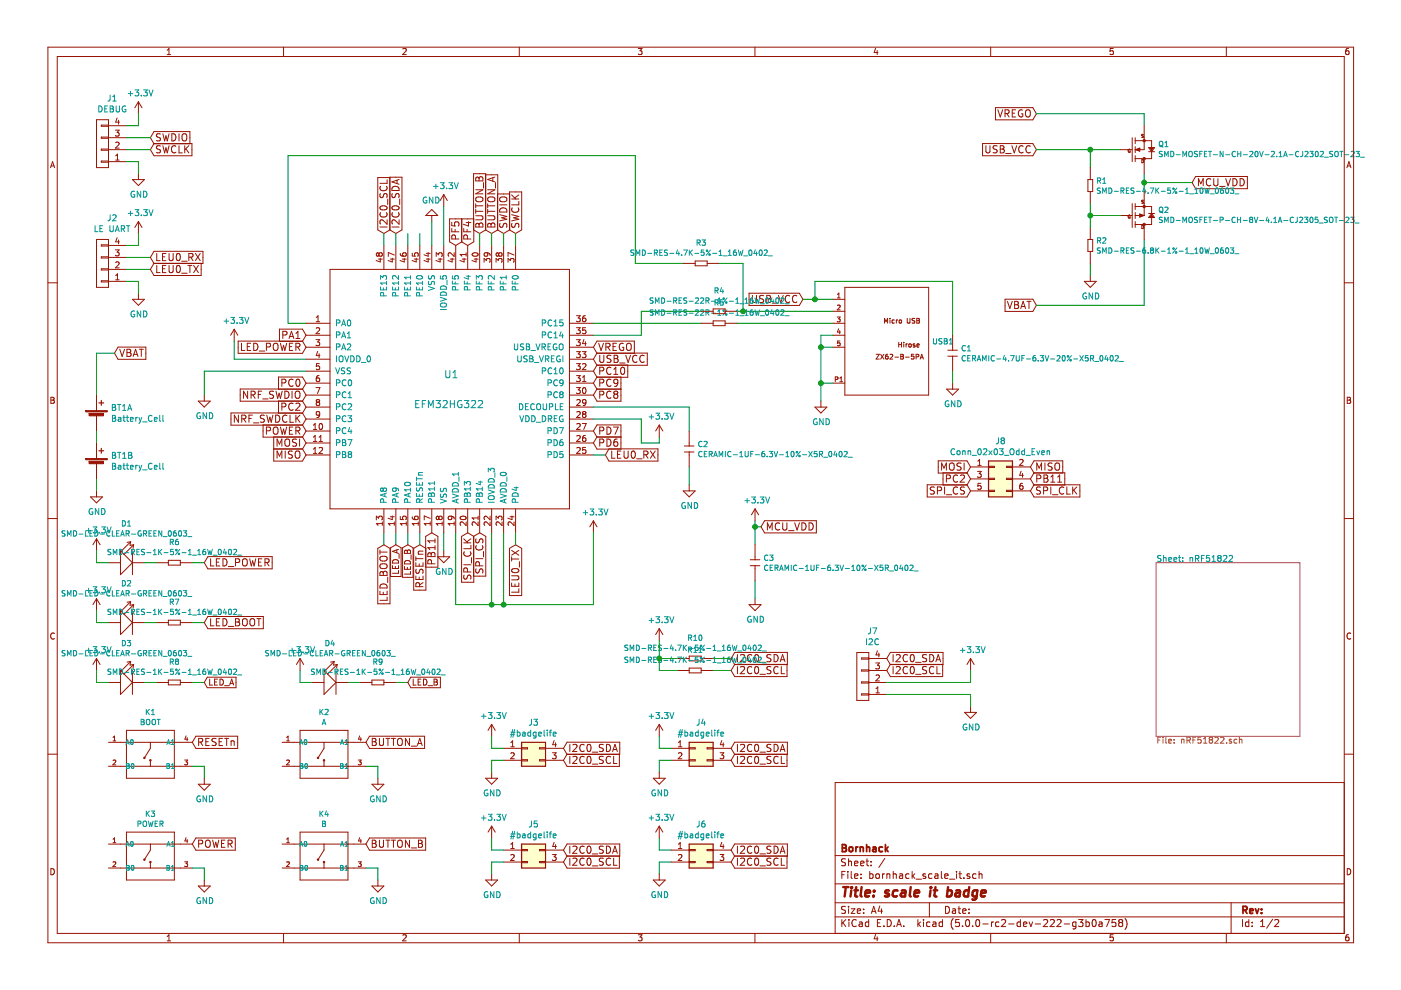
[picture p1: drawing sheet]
EESchema Schematic File Version 4
LIBS:bornhack_scale_it-cache
EELAYER 26 0
EELAYER END
$Descr A4 11693 8268
encoding utf-8
Sheet 1 2
Title "scale it badge"
Date ""
Rev ""
Comp "Bornhack"
Comment1 ""
Comment2 ""
Comment3 ""
Comment4 ""
$EndDescr
$Comp
L bornhack_scale_it-rescue:EFM32HG322 U1
U 1 1
P 3750 3250
F 0 "U1" H 3700 3375 60  0000 L CNN
F 1 "EFM32HG322" H 3450 3125 60  0000 L CNN
F 2 "Housings_QFP:TQFP-48_7x7mm_Pitch0.5mm" H 3750 3250 60  0001 C CNN
F 3 "" H 3750 3250 60  0000 C CNN
	1    3750 3250
	1    0    0    -1  
$EndComp
$Comp
L bornhack_scale_it-rescue:+3.3V #PWR014
U 1 1
P 6300 4350
F 0 "#PWR014" H 6300 4200 50  0001 C CNN
F 1 "+3.3V" H 6315 4523 50  0000 C CNN
F 2 "" H 6300 4350 50  0000 C CNN
F 3 "" H 6300 4350 50  0000 C CNN
	1    6300 4350
	1    0    0    -1  
$EndComp
$Comp
L bornhack_scale_it-rescue:GND #PWR017
U 1 1
P 6300 5000
F 0 "#PWR017" H 6300 4750 50  0001 C CNN
F 1 "GND" H 6305 4827 50  0000 C CNN
F 2 "" H 6300 5000 50  0000 C CNN
F 3 "" H 6300 5000 50  0000 C CNN
	1    6300 5000
	1    0    0    -1  
$EndComp
$Comp
L bornhack_scale_it-rescue:GND #PWR013
U 1 1
P 5750 4050
F 0 "#PWR013" H 5750 3800 50  0001 C CNN
F 1 "GND" H 5755 3877 50  0000 C CNN
F 2 "" H 5750 4050 50  0000 C CNN
F 3 "" H 5750 4050 50  0000 C CNN
	1    5750 4050
	1    0    0    -1  
$EndComp
$Comp
L bornhack_scale_it-rescue:GND #PWR09
U 1 1
P 7950 3200
F 0 "#PWR09" H 7950 2950 50  0001 C CNN
F 1 "GND" H 7955 3027 50  0000 C CNN
F 2 "" H 7950 3200 50  0000 C CNN
F 3 "" H 7950 3200 50  0000 C CNN
	1    7950 3200
	1    0    0    -1  
$EndComp
Text GLabel 4950 3000 2    60   Input ~ 0
USB_VCC
Text GLabel 6700 2500 0    60   Input ~ 0
USB_VCC
$Comp
L bornhack_scale_it-rescue:+3.3V #PWR08
U 1 1
P 1950 2850
F 0 "#PWR08" H 1950 2700 50  0001 C CNN
F 1 "+3.3V" H 1965 3023 50  0000 C CNN
F 2 "" H 1950 2850 50  0000 C CNN
F 3 "" H 1950 2850 50  0000 C CNN
	1    1950 2850
	1    0    0    -1  
$EndComp
$Comp
L bornhack_scale_it-rescue:GND #PWR010
U 1 1
P 1700 3300
F 0 "#PWR010" H 1700 3050 50  0001 C CNN
F 1 "GND" H 1705 3127 50  0000 C CNN
F 2 "" H 1700 3300 50  0000 C CNN
F 3 "" H 1700 3300 50  0000 C CNN
	1    1700 3300
	1    0    0    -1  
$EndComp
$Comp
L bornhack_scale_it-rescue:+3.3V #PWR03
U 1 1
P 3700 1725
F 0 "#PWR03" H 3700 1575 50  0001 C CNN
F 1 "+3.3V" H 3715 1898 50  0000 C CNN
F 2 "" H 3700 1725 50  0000 C CNN
F 3 "" H 3700 1725 50  0000 C CNN
	1    3700 1725
	1    0    0    -1  
$EndComp
$Comp
L bornhack_scale_it-rescue:GND #PWR04
U 1 1
P 3600 1850
F 0 "#PWR04" H 3600 1600 50  0001 C CNN
F 1 "GND" H 3605 1677 50  0000 C CNN
F 2 "" H 3600 1850 50  0000 C CNN
F 3 "" H 3600 1850 50  0000 C CNN
	1    3600 1850
	-1   0    0    1   
$EndComp
$Comp
L bornhack_scale_it-rescue:GND #PWR016
U 1 1
P 3700 4600
F 0 "#PWR016" H 3700 4350 50  0001 C CNN
F 1 "GND" H 3705 4427 50  0000 C CNN
F 2 "" H 3700 4600 50  0000 C CNN
F 3 "" H 3700 4600 50  0000 C CNN
	1    3700 4600
	1    0    0    -1  
$EndComp
$Comp
L bornhack_scale_it-rescue:+3.3V #PWR015
U 1 1
P 4950 4450
F 0 "#PWR015" H 4950 4300 50  0001 C CNN
F 1 "+3.3V" H 4965 4623 50  0000 C CNN
F 2 "" H 4950 4450 50  0000 C CNN
F 3 "" H 4950 4450 50  0000 C CNN
	1    4950 4450
	1    0    0    -1  
$EndComp
Text GLabel 3500 4550 3    60   Input ~ 0
RESETn
$Comp
L bornhack_scale_it-rescue:+3.3V #PWR012
U 1 1
P 5500 3650
F 0 "#PWR012" H 5500 3500 50  0001 C CNN
F 1 "+3.3V" H 5515 3823 50  0000 C CNN
F 2 "" H 5500 3650 50  0000 C CNN
F 3 "" H 5500 3650 50  0000 C CNN
	1    5500 3650
	1    0    0    -1  
$EndComp
$Comp
L bornhack_scale_it-rescue:GND #PWR023
U 1 1
P 1700 6500
F 0 "#PWR023" H 1700 6250 50  0001 C CNN
F 1 "GND" H 1705 6327 50  0000 C CNN
F 2 "" H 1700 6500 50  0000 C CNN
F 3 "" H 1700 6500 50  0000 C CNN
	1    1700 6500
	1    0    0    -1  
$EndComp
Text GLabel 1600 6200 2    60   Input ~ 0
RESETn
Text GLabel 2550 3600 0    60   Input ~ 0
POWER
Text GLabel 1600 7050 2    60   Input ~ 0
POWER
$Comp
L bornhack_scale_it-rescue:GND #PWR029
U 1 1
P 1700 7350
F 0 "#PWR029" H 1700 7100 50  0001 C CNN
F 1 "GND" H 1705 7177 50  0000 C CNN
F 2 "" H 1700 7350 50  0000 C CNN
F 3 "" H 1700 7350 50  0000 C CNN
	1    1700 7350
	1    0    0    -1  
$EndComp
Text GLabel 3050 6200 2    60   Input ~ 0
BUTTON_A
Text GLabel 3050 7050 2    60   Input ~ 0
BUTTON_B
$Comp
L bornhack_scale_it-rescue:GND #PWR06
U 1 1
P 9100 2300
F 0 "#PWR06" H 9100 2050 50  0001 C CNN
F 1 "GND" H 9105 2127 50  0000 C CNN
F 2 "" H 9100 2300 50  0000 C CNN
F 3 "" H 9100 2300 50  0000 C CNN
	1    9100 2300
	1    0    0    -1  
$EndComp
Text GLabel 9950 1525 2    60   Input ~ 0
MCU_VDD
Text GLabel 8650 1250 0    60   Input ~ 0
USB_VCC
Text GLabel 4950 2900 2    60   Input ~ 0
VREGO
Text GLabel 8650 950  0    60   Input ~ 0
VREGO
Text GLabel 8650 2550 0    60   Input ~ 0
VBAT
Text GLabel 6350 4400 2    60   Input ~ 0
MCU_VDD
Text GLabel 4300 1950 1    60   Input ~ 0
SWCLK
Text GLabel 4200 1950 1    60   Input ~ 0
SWDIO
Text GLabel 3200 1950 1    60   Input ~ 0
I2C0_SCL
Text GLabel 3300 1950 1    60   Input ~ 0
I2C0_SDA
Text GLabel 5050 3800 2    60   Input ~ 0
LEU0_RX
Text GLabel 4300 4550 3    60   Input ~ 0
LEU0_TX
Wire Wire Line
	6300 4350 6300 4400
Wire Wire Line
	6300 5000 6300 4850
Wire Wire Line
	4950 3400 5750 3400
Wire Wire Line
	5750 3400 5750 3600
Wire Wire Line
	5750 3900 5750 4050
Wire Wire Line
	7950 3100 7950 3200
Wire Wire Line
	7950 2800 7950 2350
Wire Wire Line
	7950 2350 6800 2350
Wire Wire Line
	6800 2350 6800 2500
Wire Wire Line
	6700 2500 6800 2500
Connection ~ 6800 2500
Wire Wire Line
	5850 2600 5350 2600
Wire Wire Line
	2550 3000 1950 3000
Wire Wire Line
	1950 3000 1950 2850
Wire Wire Line
	3600 1850 3600 2050
Wire Wire Line
	3700 1725 3700 2050
Wire Wire Line
	3700 4450 3700 4600
Wire Wire Line
	3500 4450 3500 4550
Wire Wire Line
	4950 3500 5350 3500
Wire Wire Line
	6200 2200 6000 2200
Wire Wire Line
	5700 2200 5300 2200
Wire Wire Line
	5300 2200 5300 1300
Wire Wire Line
	5300 1300 2400 1300
Wire Wire Line
	2400 1300 2400 2700
Wire Wire Line
	2400 2700 2550 2700
Wire Wire Line
	9550 1450 9550 1525
Wire Wire Line
	9550 950  8650 950 
Wire Wire Line
	9100 2200 9100 2300
Wire Wire Line
	9550 1525 9950 1525
Connection ~ 9550 1525
Wire Wire Line
	9550 2000 9550 2550
Wire Wire Line
	9550 2550 8650 2550
Wire Wire Line
	6300 4400 6350 4400
Connection ~ 6300 4400
Wire Wire Line
	9550 950  9550 1050
Wire Wire Line
	9100 1400 9100 1250
Wire Wire Line
	4200 1950 4200 2050
Wire Wire Line
	4300 1950 4300 2050
Wire Wire Line
	3300 1950 3300 2050
Wire Wire Line
	3200 1950 3200 2050
Wire Wire Line
	5350 3500 5350 3700
Wire Wire Line
	5350 3700 5500 3700
Wire Wire Line
	5500 3700 5500 3650
Wire Wire Line
	5050 3800 4950 3800
Wire Wire Line
	4300 4450 4300 4550
Wire Wire Line
	4950 4450 4950 5050
Wire Wire Line
	4950 5050 4200 5050
Wire Wire Line
	3800 5050 3800 4450
Wire Wire Line
	4100 4450 4100 5050
Connection ~ 4100 5050
Wire Wire Line
	4200 4450 4200 5050
Connection ~ 4200 5050
Text GLabel 3200 4550 3    60   Input ~ 0
LED_BOOT
Wire Wire Line
	3200 4550 3200 4450
Wire Wire Line
	3300 4550 3300 4450
Wire Wire Line
	3400 4550 3400 4450
Text GLabel 4100 1950 1    60   Input ~ 0
BUTTON_A
Text GLabel 4000 1950 1    60   Input ~ 0
BUTTON_B
Wire Wire Line
	4000 1950 4000 2050
Wire Wire Line
	4100 1950 4100 2050
$Comp
L bornhack_scale_it-rescue:CONN_01X04 J1
U 1 1
P 850 1200
F 0 "J1" H 769 825 50  0000 C CNN
F 1 "DEBUG" H 769 916 50  0000 C CNN
F 2 "Pin_Headers:Pin_Header_Straight_1x04_Pitch2.54mm" H 850 1200 50  0001 C CNN
F 3 "" H 850 1200 50  0001 C CNN
	1    850  1200
	-1   0    0    1   
$EndComp
$Comp
L bornhack_scale_it-rescue:GND #PWR02
U 1 1
P 1150 1450
F 0 "#PWR02" H 1150 1200 50  0001 C CNN
F 1 "GND" H 1155 1277 50  0000 C CNN
F 2 "" H 1150 1450 50  0000 C CNN
F 3 "" H 1150 1450 50  0000 C CNN
	1    1150 1450
	1    0    0    -1  
$EndComp
$Comp
L bornhack_scale_it-rescue:+3.3V #PWR01
U 1 1
P 1150 950
F 0 "#PWR01" H 1150 800 50  0001 C CNN
F 1 "+3.3V" H 1165 1123 50  0000 C CNN
F 2 "" H 1150 950 50  0000 C CNN
F 3 "" H 1150 950 50  0000 C CNN
	1    1150 950 
	1    0    0    -1  
$EndComp
Text GLabel 1250 1250 2    60   Input ~ 0
SWCLK
Text GLabel 1250 1150 2    60   Input ~ 0
SWDIO
Wire Wire Line
	1250 1150 1050 1150
Wire Wire Line
	1050 1250 1250 1250
Wire Wire Line
	1050 1350 1150 1350
Wire Wire Line
	1150 1350 1150 1450
Wire Wire Line
	1150 950  1150 1050
Wire Wire Line
	1150 1050 1050 1050
$Comp
L bornhack_scale_it-rescue:GND #PWR018
U 1 1
P 800 4100
F 0 "#PWR018" H 800 3850 50  0001 C CNN
F 1 "GND" H 805 3927 50  0000 C CNN
F 2 "" H 800 4100 50  0000 C CNN
F 3 "" H 800 4100 50  0000 C CNN
	1    800  4100
	1    0    0    -1  
$EndComp
Wire Wire Line
	800  4000 800  4100
Wire Wire Line
	800  3600 800  3700
Text GLabel 950  2950 2    60   Input ~ 0
VBAT
$Comp
L bornhack_scale_it-rescue:GND #PWR011
U 1 1
P 6850 3350
F 0 "#PWR011" H 6850 3100 50  0001 C CNN
F 1 "GND" H 6855 3177 50  0000 C CNN
F 2 "" H 6850 3350 50  0000 C CNN
F 3 "" H 6850 3350 50  0000 C CNN
	1    6850 3350
	1    0    0    -1  
$EndComp
Wire Wire Line
	6950 2800 6850 2800
Wire Wire Line
	6850 2800 6850 2900
Wire Wire Line
	6950 2900 6850 2900
Connection ~ 6850 2900
Text GLabel 2550 2800 0    60   Input ~ 0
PA1
Text GLabel 2550 3200 0    60   Input ~ 0
PC0
Text GLabel 2550 3300 0    60   Input ~ 0
NRF_SWDIO
Text GLabel 2550 3400 0    60   Input ~ 0
PC2
Text GLabel 2550 3500 0    60   Input ~ 0
NRF_SWDCLK
Text GLabel 2550 2900 0    60   Input ~ 0
LED_POWER
Text GLabel 4000 4450 3    60   Input ~ 0
SPI_CS
Text GLabel 4950 3700 2    60   Input ~ 0
PD6
Text GLabel 4950 3600 2    60   Input ~ 0
PD7
Text GLabel 4950 3300 2    60   Input ~ 0
PC8
Text GLabel 4950 3200 2    60   Input ~ 0
PC9
Text GLabel 4950 3100 2    60   Input ~ 0
PC10
$Comp
L bornhack_scale_it-rescue:CONN_01X04 J2
U 1 1
P 850 2200
F 0 "J2" H 769 1825 50  0000 C CNN
F 1 "LE UART" H 769 1916 50  0000 C CNN
F 2 "Pin_Headers:Pin_Header_Straight_1x04_Pitch2.54mm" H 850 2200 50  0001 C CNN
F 3 "" H 850 2200 50  0001 C CNN
	1    850  2200
	-1   0    0    1   
$EndComp
$Comp
L bornhack_scale_it-rescue:GND #PWR07
U 1 1
P 1150 2450
F 0 "#PWR07" H 1150 2200 50  0001 C CNN
F 1 "GND" H 1155 2277 50  0000 C CNN
F 2 "" H 1150 2450 50  0000 C CNN
F 3 "" H 1150 2450 50  0000 C CNN
	1    1150 2450
	1    0    0    -1  
$EndComp
$Comp
L bornhack_scale_it-rescue:+3.3V #PWR05
U 1 1
P 1150 1950
F 0 "#PWR05" H 1150 1800 50  0001 C CNN
F 1 "+3.3V" H 1165 2123 50  0000 C CNN
F 2 "" H 1150 1950 50  0000 C CNN
F 3 "" H 1150 1950 50  0000 C CNN
	1    1150 1950
	1    0    0    -1  
$EndComp
Wire Wire Line
	1250 2150 1050 2150
Wire Wire Line
	1050 2250 1250 2250
Wire Wire Line
	1050 2350 1150 2350
Wire Wire Line
	1150 2350 1150 2450
Wire Wire Line
	1150 1950 1150 2050
Wire Wire Line
	1150 2050 1050 2050
Text GLabel 1250 2150 2    60   Input ~ 0
LEU0_RX
Text GLabel 1250 2250 2    60   Input ~ 0
LEU0_TX
$Comp
L bornhack_scale_it-rescue:GND #PWR021
U 1 1
P 4100 6450
F 0 "#PWR021" H 4100 6200 50  0001 C CNN
F 1 "GND" H 4105 6277 50  0000 C CNN
F 2 "" H 4100 6450 50  0000 C CNN
F 3 "" H 4100 6450 50  0000 C CNN
	1    4100 6450
	1    0    0    -1  
$EndComp
$Comp
L bornhack_scale_it-rescue:+3.3V #PWR019
U 1 1
P 4100 6150
F 0 "#PWR019" H 4100 6000 50  0001 C CNN
F 1 "+3.3V" H 4115 6323 50  0000 C CNN
F 2 "" H 4100 6150 50  0000 C CNN
F 3 "" H 4100 6150 50  0000 C CNN
	1    4100 6150
	1    0    0    -1  
$EndComp
Text GLabel 4700 6350 2    60   Input ~ 0
I2C0_SCL
Text GLabel 4700 6250 2    60   Input ~ 0
I2C0_SDA
Wire Wire Line
	950  2950 800  2950
Wire Wire Line
	800  2950 800  3300
Wire Wire Line
	6950 2700 6150 2700
Wire Wire Line
	6150 2600 6200 2600
Wire Wire Line
	6200 2200 6200 2600
Connection ~ 6200 2600
Wire Wire Line
	5850 2700 4950 2700
Wire Wire Line
	5350 2600 5350 2800
Wire Wire Line
	5350 2800 4950 2800
Wire Wire Line
	3400 1950 3400 2050
Wire Wire Line
	3500 1950 3500 2050
Text GLabel 3800 2050 1    60   Input ~ 0
PF5
Text GLabel 3900 2050 1    60   Input ~ 0
PF4
Wire Wire Line
	6800 2500 6950 2500
Wire Wire Line
	9550 1525 9550 1600
Wire Wire Line
	6300 4400 6300 4550
Wire Wire Line
	9100 1250 8650 1250
Wire Wire Line
	4100 5050 3800 5050
Wire Wire Line
	4200 5050 4100 5050
Wire Wire Line
	6200 2600 6950 2600
$Comp
L Connector:Conn_02x02_Counter_Clockwise J3
U 1 1
P 4400 6250
F 0 "J3" H 4450 6467 50  0000 C CNN
F 1 "#badgelife" H 4450 6376 50  0000 C CNN
F 2 "Badgelife:ShittyAddon_M20-7810245_backmount" H 4400 6250 50  0001 C CNN
F 3 "~" H 4400 6250 50  0001 C CNN
	1    4400 6250
	1    0    0    -1  
$EndComp
Wire Wire Line
	4100 6150 4100 6250
Wire Wire Line
	4100 6250 4200 6250
Wire Wire Line
	4100 6450 4100 6350
Wire Wire Line
	4100 6350 4200 6350
$Comp
L Powersources:Battery_Cell BT1
U 1 1
P 800 3500
F 0 "BT1" H 918 3596 50  0000 L CNN
F 1 "Battery_Cell" H 918 3505 50  0000 L CNN
F 2 "Power:Double_AA_Battery_Holder_4_Pin" V 800 3560 50  0001 C CNN
F 3 "" V 800 3560 50  0001 C CNN
	1    800  3500
	1    0    0    -1  
$EndComp
$Comp
L Powersources:Battery_Cell BT1
U 2 1
P 800 3900
F 0 "BT1" H 918 3996 50  0000 L CNN
F 1 "Battery_Cell" H 918 3905 50  0000 L CNN
F 2 "Power:Double_AA_Battery_Holder_4_Pin" V 800 3960 50  0001 C CNN
F 3 "" V 800 3960 50  0001 C CNN
	2    800  3900
	1    0    0    -1  
$EndComp
$Sheet
S 9650 4700 1200 1450
U 5B328D3C
F0 "nRF51822" 50
F1 "nRF51822.sch" 50
$EndSheet
$Comp
L SeeedOPL-Connector-2016:MICRO-USB-SMD_ZX62-B-5PA_ USB1
U 1 1
P 7350 2900
F 0 "USB1" H 6923 2950 45  0000 R CNN
F 1 "MICRO-USB-SMD_ZX62-B-5PA_" H 7350 2900 45  0001 L BNN
F 2 "SeeedOPL-Connector-2016:MICRO-USB5+6P-SMD-0.65-AB" H 7350 2900 50  0001 C CNN
F 3 "" H 7350 2900 50  0001 C CNN
F 4 "ZX62-B-5PA" H 7380 3050 20  0001 C CNN "MPN"
F 5 "320010005" H 7380 3050 20  0001 C CNN "SKU"
	1    7350 2900
	-1   0    0    -1  
$EndComp
Wire Wire Line
	6850 2900 6850 3200
Wire Wire Line
	6950 3200 6850 3200
Connection ~ 6850 3200
Wire Wire Line
	6850 3200 6850 3350
$Comp
L SeeedOPL-Capacitor-2016:CERAMIC-4.7UF-6.3V-20%-X5R_0402_ C1
U 1 1
P 7950 2950
F 0 "C1" V 7908 3018 45  0000 L CNN
F 1 "CERAMIC-4.7UF-6.3V-20%-X5R_0402_" V 7992 3018 45  0000 L CNN
F 2 "SeeedOPL-Capacitor-2016:C0402" H 7950 2950 50  0001 C CNN
F 3 "" H 7950 2950 50  0001 C CNN
F 4 "CC0402MRX5R5BB475" H 7980 3100 20  0001 C CNN "MPN"
F 5 "302010019" H 7980 3100 20  0001 C CNN "SKU"
	1    7950 2950
	0    1    1    0   
$EndComp
$Comp
L SeeedOPL-Capacitor-2016:CERAMIC-1UF-6.3V-10%-X5R_0402_ C3
U 1 1
P 6300 4700
F 0 "C3" V 6258 4768 45  0000 L CNN
F 1 "CERAMIC-1UF-6.3V-10%-X5R_0402_" V 6342 4768 45  0000 L CNN
F 2 "SeeedOPL-Capacitor-2016:C0402" H 6300 4700 50  0001 C CNN
F 3 "" H 6300 4700 50  0001 C CNN
F 4 "CC0402KRX5R5BB105" H 6330 4850 20  0001 C CNN "MPN"
F 5 "302010003" H 6330 4850 20  0001 C CNN "SKU"
	1    6300 4700
	0    1    1    0   
$EndComp
$Comp
L SeeedOPL-Capacitor-2016:CERAMIC-1UF-6.3V-10%-X5R_0402_ C2
U 1 1
P 5750 3750
F 0 "C2" V 5708 3818 45  0000 L CNN
F 1 "CERAMIC-1UF-6.3V-10%-X5R_0402_" V 5792 3818 45  0000 L CNN
F 2 "SeeedOPL-Capacitor-2016:C0402" H 5750 3750 50  0001 C CNN
F 3 "" H 5750 3750 50  0001 C CNN
F 4 "CC0402KRX5R5BB105" H 5780 3900 20  0001 C CNN "MPN"
F 5 "302010003" H 5780 3900 20  0001 C CNN "SKU"
	1    5750 3750
	0    1    1    0   
$EndComp
$Comp
L SeeedOPL-Resistor-2016:SMD-RES-22R-1%-1_16W_0402_ R5
U 1 1
P 6000 2700
F 0 "R5" H 6000 2874 45  0000 C CNN
F 1 "SMD-RES-22R-1%-1_16W_0402_" H 6000 2790 45  0000 C CNN
F 2 "SeeedOPL-Resistor-2016:R0402" H 6000 2700 40  0001 C CNN
F 3 "" H 6000 2700 40  0001 C CNN
F 4 "RC0402FR-0722RL" H 6030 2850 20  0001 C CNN "MPN"
F 5 "301010052" H 6030 2850 20  0001 C CNN "SKU"
	1    6000 2700
	1    0    0    -1  
$EndComp
$Comp
L SeeedOPL-Resistor-2016:SMD-RES-22R-1%-1_16W_0402_ R4
U 1 1
P 6000 2600
F 0 "R4" H 6000 2774 45  0000 C CNN
F 1 "SMD-RES-22R-1%-1_16W_0402_" H 6000 2690 45  0000 C CNN
F 2 "SeeedOPL-Resistor-2016:R0402" H 6000 2600 40  0001 C CNN
F 3 "" H 6000 2600 40  0001 C CNN
F 4 "RC0402FR-0722RL" H 6030 2750 20  0001 C CNN "MPN"
F 5 "301010052" H 6030 2750 20  0001 C CNN "SKU"
	1    6000 2600
	1    0    0    -1  
$EndComp
$Comp
L SeeedOPL-Resistor-2016:SMD-RES-4.7K-5%-1_16W_0402_ R3
U 1 1
P 5850 2200
F 0 "R3" H 5850 2374 45  0000 C CNN
F 1 "SMD-RES-4.7K-5%-1_16W_0402_" H 5850 2290 45  0000 C CNN
F 2 "SeeedOPL-Resistor-2016:R0402" H 5850 2200 40  0001 C CNN
F 3 "" H 5850 2200 40  0001 C CNN
F 4 "RC0402JR-074K7L" H 5880 2350 20  0001 C CNN "MPN"
F 5 "301010010" H 5880 2350 20  0001 C CNN "SKU"
	1    5850 2200
	1    0    0    -1  
$EndComp
$Comp
L SeeedOPL-Switch-2016:SMD-SWITCH-TACTILE-SPST-NO_4P-D6.0MM_ K1
U 1 1
P 1250 6300
F 0 "K1" H 1250 6654 45  0000 C CNN
F 1 "BOOT" H 1250 6570 45  0000 C CNN
F 2 "SeeedOPL-Switch-2016:SW4-SMD-6.0X6.0X5.0MM" H 1250 6300 50  0001 C CNN
F 3 "" H 1250 6300 50  0001 C CNN
F 4 "DTSM-62K-S-V-T_R_SN431_" H 1280 6450 20  0001 C CNN "MPN"
F 5 "311020004" H 1280 6450 20  0001 C CNN "SKU"
	1    1250 6300
	1    0    0    -1  
$EndComp
Wire Wire Line
	1600 6400 1700 6400
Wire Wire Line
	1700 6400 1700 6500
$Comp
L SeeedOPL-Switch-2016:SMD-SWITCH-TACTILE-SPST-NO_4P-D6.0MM_ K3
U 1 1
P 1250 7150
F 0 "K3" H 1250 7504 45  0000 C CNN
F 1 "POWER" H 1250 7420 45  0000 C CNN
F 2 "SeeedOPL-Switch-2016:SW4-SMD-6.0X6.0X5.0MM" H 1250 7150 50  0001 C CNN
F 3 "" H 1250 7150 50  0001 C CNN
F 4 "DTSM-62K-S-V-T_R_SN431_" H 1280 7300 20  0001 C CNN "MPN"
F 5 "311020004" H 1280 7300 20  0001 C CNN "SKU"
	1    1250 7150
	1    0    0    -1  
$EndComp
Wire Wire Line
	1600 7250 1700 7250
Wire Wire Line
	1700 7250 1700 7350
$Comp
L SeeedOPL-Switch-2016:SMD-SWITCH-TACTILE-SPST-NO_4P-D6.0MM_ K2
U 1 1
P 2700 6300
F 0 "K2" H 2700 6654 45  0000 C CNN
F 1 "A" H 2700 6570 45  0000 C CNN
F 2 "SeeedOPL-Switch-2016:SW4-SMD-6.0X6.0X5.0MM" H 2700 6300 50  0001 C CNN
F 3 "" H 2700 6300 50  0001 C CNN
F 4 "DTSM-62K-S-V-T_R_SN431_" H 2730 6450 20  0001 C CNN "MPN"
F 5 "311020004" H 2730 6450 20  0001 C CNN "SKU"
	1    2700 6300
	1    0    0    -1  
$EndComp
$Comp
L SeeedOPL-Switch-2016:SMD-SWITCH-TACTILE-SPST-NO_4P-D6.0MM_ K4
U 1 1
P 2700 7150
F 0 "K4" H 2700 7504 45  0000 C CNN
F 1 "B" H 2700 7420 45  0000 C CNN
F 2 "SeeedOPL-Switch-2016:SW4-SMD-6.0X6.0X5.0MM" H 2700 7150 50  0001 C CNN
F 3 "" H 2700 7150 50  0001 C CNN
F 4 "DTSM-62K-S-V-T_R_SN431_" H 2730 7300 20  0001 C CNN "MPN"
F 5 "311020004" H 2730 7300 20  0001 C CNN "SKU"
	1    2700 7150
	1    0    0    -1  
$EndComp
$Comp
L bornhack_scale_it-rescue:GND #PWR024
U 1 1
P 3150 6500
F 0 "#PWR024" H 3150 6250 50  0001 C CNN
F 1 "GND" H 3155 6327 50  0000 C CNN
F 2 "" H 3150 6500 50  0000 C CNN
F 3 "" H 3150 6500 50  0000 C CNN
	1    3150 6500
	1    0    0    -1  
$EndComp
$Comp
L bornhack_scale_it-rescue:GND #PWR030
U 1 1
P 3150 7350
F 0 "#PWR030" H 3150 7100 50  0001 C CNN
F 1 "GND" H 3155 7177 50  0000 C CNN
F 2 "" H 3150 7350 50  0000 C CNN
F 3 "" H 3150 7350 50  0000 C CNN
	1    3150 7350
	1    0    0    -1  
$EndComp
Wire Wire Line
	3050 6400 3150 6400
Wire Wire Line
	3150 6400 3150 6500
Wire Wire Line
	3050 7250 3150 7250
Wire Wire Line
	3150 7250 3150 7350
$Comp
L SeeedOPL-Resistor-2016:SMD-RES-4.7K-5%-1_10W_0603_ R1
U 1 1
P 9100 1550
F 0 "R1" V 9058 1598 45  0000 L CNN
F 1 "SMD-RES-4.7K-5%-1_10W_0603_" V 9142 1598 45  0000 L CNN
F 2 "SeeedOPL-Resistor-2016:R0603" H 9100 1550 40  0001 C CNN
F 3 "" H 9100 1550 40  0001 C CNN
F 4 "RC0603JR-074K7L" H 9130 1700 20  0001 C CNN "MPN"
F 5 "301010290" H 9130 1700 20  0001 C CNN "SKU"
	1    9100 1550
	0    1    1    0   
$EndComp
$Comp
L SeeedOPL-Resistor-2016:SMD-RES-6.8K-1%-1_10W_0603_ R2
U 1 1
P 9100 2050
F 0 "R2" V 9058 2002 45  0000 R CNN
F 1 "SMD-RES-6.8K-1%-1_10W_0603_" V 9142 2002 45  0000 R CNN
F 2 "SeeedOPL-Resistor-2016:R0603" H 9100 2050 40  0001 C CNN
F 3 "" H 9100 2050 40  0001 C CNN
F 4 "RC0805JR-07220KL" H 9130 2200 20  0001 C CNN "MPN"
F 5 "301010198" H 9130 2200 20  0001 C CNN "SKU"
	1    9100 2050
	0    -1   1    0   
$EndComp
$Comp
L bornhack_scale_it-rescue:GND #PWR027
U 1 1
P 4100 7300
F 0 "#PWR027" H 4100 7050 50  0001 C CNN
F 1 "GND" H 4105 7127 50  0000 C CNN
F 2 "" H 4100 7300 50  0000 C CNN
F 3 "" H 4100 7300 50  0000 C CNN
	1    4100 7300
	1    0    0    -1  
$EndComp
$Comp
L bornhack_scale_it-rescue:+3.3V #PWR025
U 1 1
P 4100 7000
F 0 "#PWR025" H 4100 6850 50  0001 C CNN
F 1 "+3.3V" H 4115 7173 50  0000 C CNN
F 2 "" H 4100 7000 50  0000 C CNN
F 3 "" H 4100 7000 50  0000 C CNN
	1    4100 7000
	1    0    0    -1  
$EndComp
Text GLabel 4700 7200 2    60   Input ~ 0
I2C0_SCL
Text GLabel 4700 7100 2    60   Input ~ 0
I2C0_SDA
$Comp
L Connector:Conn_02x02_Counter_Clockwise J5
U 1 1
P 4400 7100
F 0 "J5" H 4450 7317 50  0000 C CNN
F 1 "#badgelife" H 4450 7226 50  0000 C CNN
F 2 "Badgelife:ShittyAddon_M20-7810245_backmount" H 4400 7100 50  0001 C CNN
F 3 "~" H 4400 7100 50  0001 C CNN
	1    4400 7100
	1    0    0    -1  
$EndComp
Wire Wire Line
	4100 7000 4100 7100
Wire Wire Line
	4100 7100 4200 7100
Wire Wire Line
	4100 7300 4100 7200
Wire Wire Line
	4100 7200 4200 7200
$Comp
L bornhack_scale_it-rescue:GND #PWR022
U 1 1
P 5500 6450
F 0 "#PWR022" H 5500 6200 50  0001 C CNN
F 1 "GND" H 5505 6277 50  0000 C CNN
F 2 "" H 5500 6450 50  0000 C CNN
F 3 "" H 5500 6450 50  0000 C CNN
	1    5500 6450
	1    0    0    -1  
$EndComp
$Comp
L bornhack_scale_it-rescue:+3.3V #PWR020
U 1 1
P 5500 6150
F 0 "#PWR020" H 5500 6000 50  0001 C CNN
F 1 "+3.3V" H 5515 6323 50  0000 C CNN
F 2 "" H 5500 6150 50  0000 C CNN
F 3 "" H 5500 6150 50  0000 C CNN
	1    5500 6150
	1    0    0    -1  
$EndComp
Text GLabel 6100 6350 2    60   Input ~ 0
I2C0_SCL
Text GLabel 6100 6250 2    60   Input ~ 0
I2C0_SDA
$Comp
L Connector:Conn_02x02_Counter_Clockwise J4
U 1 1
P 5800 6250
F 0 "J4" H 5850 6467 50  0000 C CNN
F 1 "#badgelife" H 5850 6376 50  0000 C CNN
F 2 "Badgelife:ShittyAddon_M20-7810245_backmount" H 5800 6250 50  0001 C CNN
F 3 "~" H 5800 6250 50  0001 C CNN
	1    5800 6250
	1    0    0    -1  
$EndComp
Wire Wire Line
	5500 6150 5500 6250
Wire Wire Line
	5500 6250 5600 6250
Wire Wire Line
	5500 6450 5500 6350
Wire Wire Line
	5500 6350 5600 6350
$Comp
L bornhack_scale_it-rescue:GND #PWR028
U 1 1
P 5500 7300
F 0 "#PWR028" H 5500 7050 50  0001 C CNN
F 1 "GND" H 5505 7127 50  0000 C CNN
F 2 "" H 5500 7300 50  0000 C CNN
F 3 "" H 5500 7300 50  0000 C CNN
	1    5500 7300
	1    0    0    -1  
$EndComp
$Comp
L bornhack_scale_it-rescue:+3.3V #PWR026
U 1 1
P 5500 7000
F 0 "#PWR026" H 5500 6850 50  0001 C CNN
F 1 "+3.3V" H 5515 7173 50  0000 C CNN
F 2 "" H 5500 7000 50  0000 C CNN
F 3 "" H 5500 7000 50  0000 C CNN
	1    5500 7000
	1    0    0    -1  
$EndComp
Text GLabel 6100 7200 2    60   Input ~ 0
I2C0_SCL
Text GLabel 6100 7100 2    60   Input ~ 0
I2C0_SDA
$Comp
L Connector:Conn_02x02_Counter_Clockwise J6
U 1 1
P 5800 7100
F 0 "J6" H 5850 7317 50  0000 C CNN
F 1 "#badgelife" H 5850 7226 50  0000 C CNN
F 2 "Badgelife:ShittyAddon_M20-7810245_backmount" H 5800 7100 50  0001 C CNN
F 3 "~" H 5800 7100 50  0001 C CNN
	1    5800 7100
	1    0    0    -1  
$EndComp
Wire Wire Line
	5500 7000 5500 7100
Wire Wire Line
	5500 7100 5600 7100
Wire Wire Line
	5500 7300 5500 7200
Wire Wire Line
	5500 7200 5600 7200
$Comp
L bornhack_scale_it-rescue:CONN_01X04 J7
U 1 1
P 7200 5650
F 0 "J7" H 7119 5275 50  0000 C CNN
F 1 "I2C" H 7119 5366 50  0000 C CNN
F 2 "Pin_Headers:Pin_Header_Straight_1x04_Pitch2.54mm" H 7200 5650 50  0001 C CNN
F 3 "" H 7200 5650 50  0001 C CNN
	1    7200 5650
	-1   0    0    1   
$EndComp
Text GLabel 7400 5500 2    60   Input ~ 0
I2C0_SDA
Text GLabel 7400 5600 2    60   Input ~ 0
I2C0_SCL
$Comp
L bornhack_scale_it-rescue:+3.3V #PWR0101
U 1 1
P 8100 5600
F 0 "#PWR0101" H 8100 5450 50  0001 C CNN
F 1 "+3.3V" H 8115 5773 50  0000 C CNN
F 2 "" H 8100 5600 50  0000 C CNN
F 3 "" H 8100 5600 50  0000 C CNN
	1    8100 5600
	1    0    0    -1  
$EndComp
$Comp
L bornhack_scale_it-rescue:GND #PWR0102
U 1 1
P 8100 5900
F 0 "#PWR0102" H 8100 5650 50  0001 C CNN
F 1 "GND" H 8105 5727 50  0000 C CNN
F 2 "" H 8100 5900 50  0000 C CNN
F 3 "" H 8100 5900 50  0000 C CNN
	1    8100 5900
	1    0    0    -1  
$EndComp
Wire Wire Line
	7400 5700 8100 5700
Wire Wire Line
	8100 5700 8100 5600
Wire Wire Line
	7400 5800 8100 5800
Wire Wire Line
	8100 5800 8100 5900
Wire Wire Line
	1700 3100 1700 3300
Wire Wire Line
	1700 3100 2550 3100
Text GLabel 3300 4550 3    50   Input ~ 0
LED_A
Text GLabel 3400 4550 3    50   Input ~ 0
LED_B
$Comp
L SeeedOPL-LED-2016:SMD-LED-CLEAR-GREEN_0603_ D1
U 1 1
P 1050 4700
F 0 "D1" H 1050 5029 45  0000 C CNN
F 1 "SMD-LED-CLEAR-GREEN_0603_" H 1050 4945 45  0000 C CNN
F 2 "SeeedOPL-LED-2016:LED-0603" H 1050 4700 50  0001 C CNN
F 3 "" H 1050 4700 50  0001 C CNN
F 4 "19-217-G7C-AN1P2-3T" H 1080 4850 20  0001 C CNN "MPN"
F 5 "304090043" H 1080 4850 20  0001 C CNN "SKU"
	1    1050 4700
	1    0    0    -1  
$EndComp
$Comp
L SeeedOPL-Resistor-2016:SMD-RES-1K-5%-1_16W_0402_ R6
U 1 1
P 1450 4700
F 0 "R6" H 1450 4874 45  0000 C CNN
F 1 "SMD-RES-1K-5%-1_16W_0402_" H 1450 4790 45  0000 C CNN
F 2 "SeeedOPL-Resistor-2016:R0402" H 1450 4700 40  0001 C CNN
F 3 "" H 1450 4700 40  0001 C CNN
F 4 "RC0402JR-071KL" H 1480 4850 20  0001 C CNN "MPN"
F 5 "301010006" H 1480 4850 20  0001 C CNN "SKU"
	1    1450 4700
	1    0    0    -1  
$EndComp
$Comp
L bornhack_scale_it-rescue:+3.3V #PWR0103
U 1 1
P 800 4600
F 0 "#PWR0103" H 800 4450 50  0001 C CNN
F 1 "+3.3V" H 815 4773 50  0000 C CNN
F 2 "" H 800 4600 50  0000 C CNN
F 3 "" H 800 4600 50  0000 C CNN
	1    800  4600
	1    0    0    -1  
$EndComp
Text GLabel 1700 4700 2    60   Input ~ 0
LED_POWER
Wire Wire Line
	800  4600 800  4700
Wire Wire Line
	800  4700 900  4700
Wire Wire Line
	1200 4700 1300 4700
Wire Wire Line
	1600 4700 1700 4700
$Comp
L SeeedOPL-LED-2016:SMD-LED-CLEAR-GREEN_0603_ D2
U 1 1
P 1050 5200
F 0 "D2" H 1050 5529 45  0000 C CNN
F 1 "SMD-LED-CLEAR-GREEN_0603_" H 1050 5445 45  0000 C CNN
F 2 "SeeedOPL-LED-2016:LED-0603" H 1050 5200 50  0001 C CNN
F 3 "" H 1050 5200 50  0001 C CNN
F 4 "19-217-G7C-AN1P2-3T" H 1080 5350 20  0001 C CNN "MPN"
F 5 "304090043" H 1080 5350 20  0001 C CNN "SKU"
	1    1050 5200
	1    0    0    -1  
$EndComp
$Comp
L SeeedOPL-Resistor-2016:SMD-RES-1K-5%-1_16W_0402_ R7
U 1 1
P 1450 5200
F 0 "R7" H 1450 5374 45  0000 C CNN
F 1 "SMD-RES-1K-5%-1_16W_0402_" H 1450 5290 45  0000 C CNN
F 2 "SeeedOPL-Resistor-2016:R0402" H 1450 5200 40  0001 C CNN
F 3 "" H 1450 5200 40  0001 C CNN
F 4 "RC0402JR-071KL" H 1480 5350 20  0001 C CNN "MPN"
F 5 "301010006" H 1480 5350 20  0001 C CNN "SKU"
	1    1450 5200
	1    0    0    -1  
$EndComp
$Comp
L bornhack_scale_it-rescue:+3.3V #PWR0104
U 1 1
P 800 5100
F 0 "#PWR0104" H 800 4950 50  0001 C CNN
F 1 "+3.3V" H 815 5273 50  0000 C CNN
F 2 "" H 800 5100 50  0000 C CNN
F 3 "" H 800 5100 50  0000 C CNN
	1    800  5100
	1    0    0    -1  
$EndComp
Wire Wire Line
	800  5100 800  5200
Wire Wire Line
	800  5200 900  5200
Wire Wire Line
	1200 5200 1300 5200
Wire Wire Line
	1600 5200 1700 5200
$Comp
L SeeedOPL-LED-2016:SMD-LED-CLEAR-GREEN_0603_ D3
U 1 1
P 1050 5700
F 0 "D3" H 1050 6029 45  0000 C CNN
F 1 "SMD-LED-CLEAR-GREEN_0603_" H 1050 5945 45  0000 C CNN
F 2 "SeeedOPL-LED-2016:LED-0603" H 1050 5700 50  0001 C CNN
F 3 "" H 1050 5700 50  0001 C CNN
F 4 "19-217-G7C-AN1P2-3T" H 1080 5850 20  0001 C CNN "MPN"
F 5 "304090043" H 1080 5850 20  0001 C CNN "SKU"
	1    1050 5700
	1    0    0    -1  
$EndComp
$Comp
L SeeedOPL-Resistor-2016:SMD-RES-1K-5%-1_16W_0402_ R8
U 1 1
P 1450 5700
F 0 "R8" H 1450 5874 45  0000 C CNN
F 1 "SMD-RES-1K-5%-1_16W_0402_" H 1450 5790 45  0000 C CNN
F 2 "SeeedOPL-Resistor-2016:R0402" H 1450 5700 40  0001 C CNN
F 3 "" H 1450 5700 40  0001 C CNN
F 4 "RC0402JR-071KL" H 1480 5850 20  0001 C CNN "MPN"
F 5 "301010006" H 1480 5850 20  0001 C CNN "SKU"
	1    1450 5700
	1    0    0    -1  
$EndComp
$Comp
L bornhack_scale_it-rescue:+3.3V #PWR0105
U 1 1
P 800 5600
F 0 "#PWR0105" H 800 5450 50  0001 C CNN
F 1 "+3.3V" H 815 5773 50  0000 C CNN
F 2 "" H 800 5600 50  0000 C CNN
F 3 "" H 800 5600 50  0000 C CNN
	1    800  5600
	1    0    0    -1  
$EndComp
Wire Wire Line
	800  5600 800  5700
Wire Wire Line
	800  5700 900  5700
Wire Wire Line
	1200 5700 1300 5700
Wire Wire Line
	1600 5700 1700 5700
$Comp
L SeeedOPL-LED-2016:SMD-LED-CLEAR-GREEN_0603_ D4
U 1 1
P 2750 5700
F 0 "D4" H 2750 6029 45  0000 C CNN
F 1 "SMD-LED-CLEAR-GREEN_0603_" H 2750 5945 45  0000 C CNN
F 2 "SeeedOPL-LED-2016:LED-0603" H 2750 5700 50  0001 C CNN
F 3 "" H 2750 5700 50  0001 C CNN
F 4 "19-217-G7C-AN1P2-3T" H 2780 5850 20  0001 C CNN "MPN"
F 5 "304090043" H 2780 5850 20  0001 C CNN "SKU"
	1    2750 5700
	1    0    0    -1  
$EndComp
$Comp
L SeeedOPL-Resistor-2016:SMD-RES-1K-5%-1_16W_0402_ R9
U 1 1
P 3150 5700
F 0 "R9" H 3150 5874 45  0000 C CNN
F 1 "SMD-RES-1K-5%-1_16W_0402_" H 3150 5790 45  0000 C CNN
F 2 "SeeedOPL-Resistor-2016:R0402" H 3150 5700 40  0001 C CNN
F 3 "" H 3150 5700 40  0001 C CNN
F 4 "RC0402JR-071KL" H 3180 5850 20  0001 C CNN "MPN"
F 5 "301010006" H 3180 5850 20  0001 C CNN "SKU"
	1    3150 5700
	1    0    0    -1  
$EndComp
$Comp
L bornhack_scale_it-rescue:+3.3V #PWR0106
U 1 1
P 2500 5600
F 0 "#PWR0106" H 2500 5450 50  0001 C CNN
F 1 "+3.3V" H 2515 5773 50  0000 C CNN
F 2 "" H 2500 5600 50  0000 C CNN
F 3 "" H 2500 5600 50  0000 C CNN
	1    2500 5600
	1    0    0    -1  
$EndComp
Wire Wire Line
	2500 5600 2500 5700
Wire Wire Line
	2500 5700 2600 5700
Wire Wire Line
	2900 5700 3000 5700
Wire Wire Line
	3300 5700 3400 5700
Text GLabel 1700 5200 2    60   Input ~ 0
LED_BOOT
Text GLabel 1700 5700 2    50   Input ~ 0
LED_A
Text GLabel 3400 5700 2    50   Input ~ 0
LED_B
$Comp
L SeeedOPL-Transistor-2016:SMD-MOSFET-P-CH-8V-4.1A-CJ2305_SOT-23_ Q2
U 1 1
P 9550 1800
F 0 "Q2" H 9665 1758 45  0000 L CNN
F 1 "SMD-MOSFET-P-CH-8V-4.1A-CJ2305_SOT-23_" H 9665 1842 45  0000 L CNN
F 2 "SeeedOPL-Transistor-2016:SOT-23" H 9550 1800 50  0001 C CNN
F 3 "" H 9550 1800 50  0001 C CNN
F 4 "CJ2305" H 9580 1950 20  0001 C CNN "MPN"
F 5 "305030014" H 9580 1950 20  0001 C CNN "SKU"
	1    9550 1800
	1    0    0    1   
$EndComp
$Comp
L SeeedOPL-Transistor-2016:SMD-MOSFET-N-CH-20V-2.1A-CJ2302_SOT-23_ Q1
U 1 1
P 9550 1250
F 0 "Q1" H 9665 1208 45  0000 L CNN
F 1 "SMD-MOSFET-N-CH-20V-2.1A-CJ2302_SOT-23_" H 9665 1292 45  0000 L CNN
F 2 "SeeedOPL-Transistor-2016:SOT-23" H 9550 1250 50  0001 C CNN
F 3 "" H 9550 1250 50  0001 C CNN
F 4 "CJ2302" H 9580 1400 20  0001 C CNN "MPN"
F 5 "305030015" H 9580 1400 20  0001 C CNN "SKU"
	1    9550 1250
	1    0    0    1   
$EndComp
Wire Wire Line
	9100 1700 9100 1800
Wire Wire Line
	9350 1250 9100 1250
Connection ~ 9100 1250
Wire Wire Line
	9350 1800 9100 1800
Connection ~ 9100 1800
Wire Wire Line
	9100 1800 9100 1900
Text GLabel 2550 3700 0    60   Input ~ 0
MOSI
Text GLabel 2550 3800 0    60   Input ~ 0
MISO
Text GLabel 3900 4450 3    60   Input ~ 0
SPI_CLK
Text GLabel 3600 4450 3    60   Input ~ 0
PB11
Text GLabel 8100 3900 0    60   Input ~ 0
MOSI
Text GLabel 8600 3900 2    60   Input ~ 0
MISO
Text GLabel 8600 4100 2    60   Input ~ 0
SPI_CLK
Text GLabel 8100 4100 0    60   Input ~ 0
SPI_CS
Text GLabel 8600 4000 2    60   Input ~ 0
PB11
Text GLabel 8100 4000 0    60   Input ~ 0
PC2
$Comp
L Connector:Conn_02x03_Odd_Even J8
U 1 1
P 8300 4000
F 0 "J8" H 8350 4317 50  0000 C CNN
F 1 "Conn_02x03_Odd_Even" H 8350 4226 50  0000 C CNN
F 2 "Pin_Headers:Pin_Header_Straight_2x03_Pitch2.54mm" H 8300 4000 50  0001 C CNN
F 3 "~" H 8300 4000 50  0001 C CNN
	1    8300 4000
	1    0    0    -1  
$EndComp
Text GLabel 6100 5500 2    60   Input ~ 0
I2C0_SDA
Text GLabel 6100 5600 2    60   Input ~ 0
I2C0_SCL
$Comp
L bornhack_scale_it-rescue:+3.3V #PWR0107
U 1 1
P 5500 5350
F 0 "#PWR0107" H 5500 5200 50  0001 C CNN
F 1 "+3.3V" H 5515 5523 50  0000 C CNN
F 2 "" H 5500 5350 50  0000 C CNN
F 3 "" H 5500 5350 50  0000 C CNN
	1    5500 5350
	1    0    0    -1  
$EndComp
$Comp
L SeeedOPL-Resistor-2016:SMD-RES-4.7K-5%-1_16W_0402_ R10
U 1 1
P 5800 5500
F 0 "R10" H 5800 5674 45  0000 C CNN
F 1 "SMD-RES-4.7K-5%-1_16W_0402_" H 5800 5590 45  0000 C CNN
F 2 "SeeedOPL-Resistor-2016:R0402" H 5800 5500 40  0001 C CNN
F 3 "" H 5800 5500 40  0001 C CNN
F 4 "RC0402JR-074K7L" H 5830 5650 20  0001 C CNN "MPN"
F 5 "301010010" H 5830 5650 20  0001 C CNN "SKU"
	1    5800 5500
	1    0    0    -1  
$EndComp
$Comp
L SeeedOPL-Resistor-2016:SMD-RES-4.7K-5%-1_16W_0402_ R11
U 1 1
P 5800 5600
F 0 "R11" H 5800 5774 45  0000 C CNN
F 1 "SMD-RES-4.7K-5%-1_16W_0402_" H 5800 5690 45  0000 C CNN
F 2 "SeeedOPL-Resistor-2016:R0402" H 5800 5600 40  0001 C CNN
F 3 "" H 5800 5600 40  0001 C CNN
F 4 "RC0402JR-074K7L" H 5830 5750 20  0001 C CNN "MPN"
F 5 "301010010" H 5830 5750 20  0001 C CNN "SKU"
	1    5800 5600
	1    0    0    -1  
$EndComp
Wire Wire Line
	5950 5500 6100 5500
Wire Wire Line
	6100 5600 5950 5600
Wire Wire Line
	5650 5600 5500 5600
Wire Wire Line
	5500 5600 5500 5500
Wire Wire Line
	5650 5500 5500 5500
Connection ~ 5500 5500
Wire Wire Line
	5500 5500 5500 5350
$EndSCHEMATC
